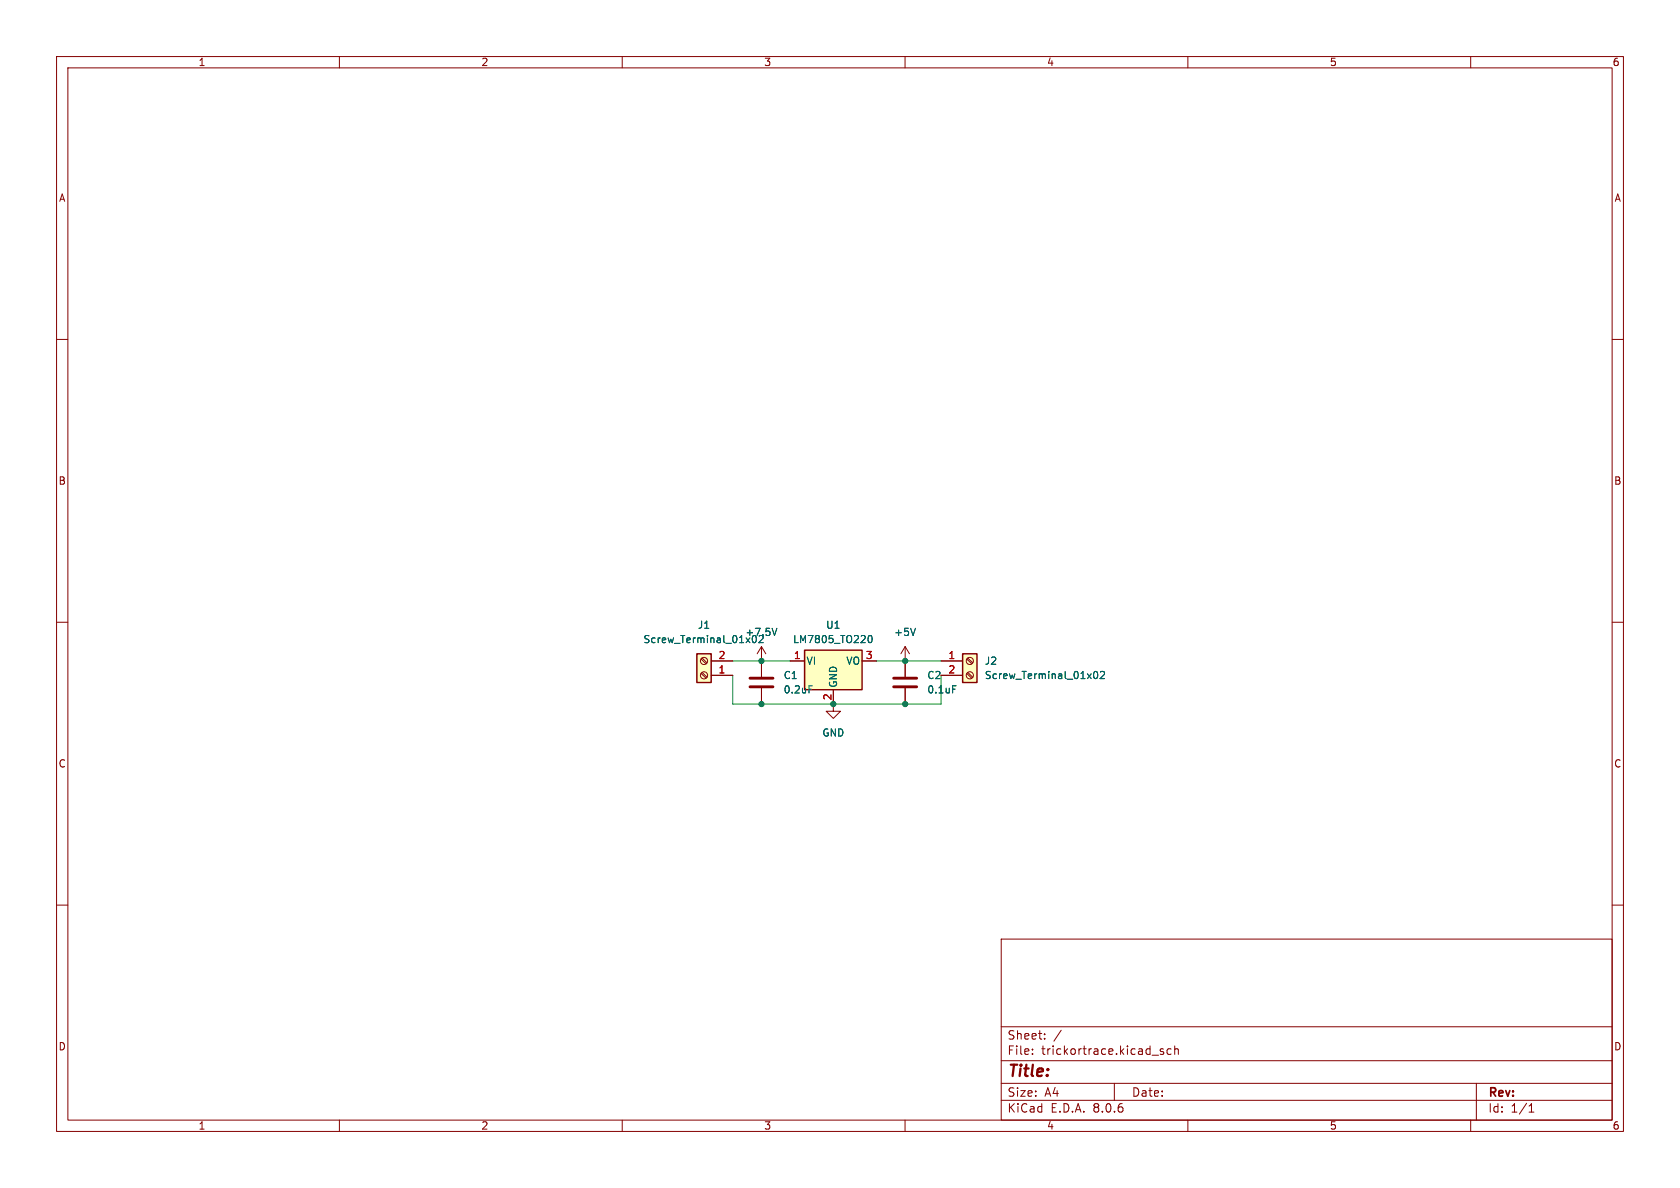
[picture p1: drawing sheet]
<svg xmlns="http://www.w3.org/2000/svg" width="297mm" height="210mm" viewBox="0 0 297 210" stroke-linecap="round" stroke-linejoin="round" font-family="sans-serif">
<g fill="none" stroke="#840000" stroke-width=".18">
<path d="M10 10h277v190h-277zM12 12h273v186h-273zM60 10v2M110 10v2M160 10v2M210 10v2M260 10v2M10 60h2M285 60h2M10 110h2M134.6 116.8v2.8M160 116.8h.1"/>
<path d="M160 114.3l-.7 1.3M160 114.3v2.5M160 114.3l.8 1.3M285 110h2M134.6 121.7v2.8M147.3 124.5v1.2h1.3l-1.3 1.3-1.3-1.3h1.3M10 160h2M285 160h2M177 166h108v32h-108zM60 198v2M110 198v2M160 198v2"/>
<path d="M177 194.5h108M177 191.5h108M177 187.5h108M177 181.5h108M182.5 186.3v.1M182.5 185.5v.1M184.7 183.6v.1M184.7 182.8v.1M187.6 182.1l-1.3 2M197 191.5v3M205.7 185.5l-.4-.1-.2 .2 .1 .2 .5 .2v.3h-.6M207 185.5l-.4-.1-.3 .3v.4l.2 .2h.5"/>
<path d="M207.7 185.5l.2-.1 .3 .1 .1 .9M207.7 184.9v1.5M210 198v2M260 198v2M261 191.5v6.5M270.3 196.6h.9M270.3 195.5l.4-.4v1.5"/>
</g>
<path d="M132.6 119.9h4.1M132.6 121.4h4.1" fill="none" stroke="#840000" stroke-width=".51"/>
<path d="M161.8 111.1l-.4 1.2M143 121.2h.6" fill="none" stroke="#006464" stroke-width=".18"/>
<path d="M142.2 114.9h10.2v7h-10.2z" fill="#ffffc2"/>
<path d="M142.2 114.9h10.2v7h-10.2z" fill="none" stroke="#840000" stroke-width=".25"/>
<path d="M139.7 116.8h2.5M152.4 116.8h2.5M147.3 121.9v2.6" fill="none" stroke="#840000" stroke-width=".18"/>
<path d="M153.6 112.5l.2-.2a.68 .68 0 0 1 .4 .7 .68 .68 0 0 1-.4 .6l-.2-.1-.1-.4z" fill="none" stroke="#006464" stroke-width=".18"/>
<path d="M170.2 115.6h2.5v5.1h-2.5z" fill="#ffffc2"/>
<path d="M170.2 115.6h2.5v5.1h-2.5z" fill="none" stroke="#840000" stroke-width=".25"/>
<g fill="none" stroke="#840000" stroke-width=".18">
<path d="M166.4 116.8h3.8M166.4 119.4h3.8M170.9 119l.9 .9M170.9 116.5l.9 .8M171.1 118.9l.9 .8M171.1 116.3l.9 .9"/>
<circle cx="171.4" cy="119.4" r=".63"/>
<circle cx="171.4" cy="116.8" r=".63"/>
</g>
<path d="M193.5 118.8l.1-.1a.68 .68 0 0 1 .5 .6 .68 .68 0 0 1-.5 .7l-.1-.2-.2-.3zM194.5 118.8l.5-.1 .3 .4-.8 .9h.8" fill="none" stroke="#006464" stroke-width=".18"/>
<path d="M123.2 115.6h2.5v5.1h-2.5z" fill="#ffffc2"/>
<path d="M123.2 115.6h2.5v5.1h-2.5z" fill="none" stroke="#840000" stroke-width=".25"/>
<g fill="none" stroke="#840000" stroke-width=".18">
<path d="M124 116.5l.8 .8M124 119l.8 .9M124.1 116.3l.9 .9M124.1 118.9l.9 .8M125.7 119.4h3.8M125.7 116.8h3.8M134.6 116.8h.1M134.6 114.3l-.7 1.3M134.6 114.3v5.3M134.6 114.3l.8 1.3M139.7 116.8h2.5M152.4 116.8h2.5"/>
<path d="M160 116.8h.1M160 116.8v2.8M166.4 119.4h3.8M166.4 116.8h3.8M134.6 121.7v2.8M147.3 121.9v2.6M160 121.7v2.8"/>
<circle cx="124.5" cy="116.8" r=".63"/>
<circle cx="124.5" cy="119.4" r=".63"/>
</g>
<path d="M133 113.1l.1 .4 .2 .1 .3-.1 .1-.4M134.9 112.9l-.8 .7h.8M137.3 111.1l-.4 1.2M153.6 112.5l.2-.2a.68 .68 0 0 1 .4 .7 .68 .68 0 0 1-.4 .6l-.2-.1-.1-.4zM161.8 111.1l-.4 1.2M193.5 118.8l.1-.1a.68 .68 0 0 1 .5 .6 .68 .68 0 0 1-.5 .7l-.1-.2-.2-.3zM194.5 118.8l.5-.1 .3 .4-.8 .9h.8M143 121.2h.6M168.4 121.2h.6" fill="none" stroke="#006464" stroke-width=".18"/>
<path d="M158 119.9h4.1M158 121.4h4.1" fill="none" stroke="#840000" stroke-width=".51"/>
<path d="M129.5 119.4v5.1h36.9v-5.1M129.5 116.8h10.2M154.9 116.8h11.5" fill="none" stroke="#009600" stroke-width=".18"/>
<g fill="#009600" stroke="#009600" stroke-width=".18">
<circle cx="160" cy="124.5" r=".46"/>
<circle cx="160" cy="116.8" r=".46"/>
<circle cx="134.6" cy="116.8" r=".46"/>
<circle cx="134.6" cy="124.5" r=".46"/>
<circle cx="147.3" cy="124.5" r=".46"/>
</g>
<text font-size="2.8" fill="#840000" x="178" y="190.9">Title:</text>
<g font-size="2.1" fill="#840000">
<text x="178" y="184">Sheet:</text>
<text x="178" y="186.7">File:</text>
<text x="184.1" y="186.7">trickortrace.kicad_sch</text>
<text x="178" y="196.9">KiCad</text>
<text x="178" y="194.1">Size:</text>
<text x="184.7" y="194.1">A4</text>
<text x="185.7" y="196.9">E.D.A.</text>
<text x="193.3" y="196.9">8.0.6</text>
<text x="200" y="194.1">Date:</text>
<text x="263" y="194.3">Rev:</text>
<text x="263" y="196.9">Id:</text>
<text x="267.1" y="196.9">1/1</text>
</g>
<g font-size="1.8" fill="#840000">
<text x="35" y="11.9">1</text>
<text x="85" y="11.9">2</text>
<text x="135" y="11.9">3</text>
<text x="185" y="11.9">4</text>
<text x="235" y="11.9">5</text>
<text x="285" y="11.9">6</text>
<text x="10.3" y="35.9">A</text>
<text x="285.3" y="35.9">A</text>
<text x="10.3" y="85.9">B</text>
<text x="285.3" y="85.9">B</text>
<text x="147.1" y="123.9" transform="rotate(-90 147.1 123.9)">2</text>
<text x="10.3" y="135.9">C</text>
<text x="285.3" y="135.9">C</text>
<text x="10.3" y="185.9">D</text>
<text x="285.3" y="185.9">D</text>
<text x="35" y="199.9">1</text>
<text x="85" y="199.9">2</text>
<text x="135" y="199.9">3</text>
<text x="185" y="199.9">4</text>
<text x="235" y="199.9">5</text>
<text x="285" y="199.9">6</text>
</g>
<g font-size="1.8" fill="#006464">
<text x="113.7" y="113.9">Screw_Terminal_01x02</text>
<text x="123.3" y="111.4">J1</text>
<text x="131.7" y="112.6">+7.5V</text>
<text x="140.1" y="113.9">LM7805_TO220</text>
<text x="145.9" y="111.4">U1</text>
<text x="158" y="112.6">+5V</text>
<text x="142.5" y="117.7">VI</text>
<text x="149.5" y="117.7">VO</text>
<text x="174" y="117.7">J2</text>
<text x="138.4" y="120.2">C1</text>
<text x="138.4" y="122.8">0.2uF</text>
<text x="148.2" y="121.7" transform="rotate(-90 148.2 121.7)">GND</text>
<text x="163.8" y="120.2">C2</text>
<text x="163.8" y="122.8">0.1uF</text>
<text x="174" y="120.2">Screw_Terminal_01x02</text>
<text x="145.3" y="130.4">GND</text>
</g>
<g font-size="1.8" fill="#a90000">
<text x="126.9" y="119.1">1</text>
<text x="126.9" y="116.6">2</text>
<text x="140.3" y="116.6">1</text>
<text x="153" y="116.6">3</text>
<text x="167.6" y="116.6">1</text>
<text x="167.6" y="119.1">2</text>
</g>
</svg>
